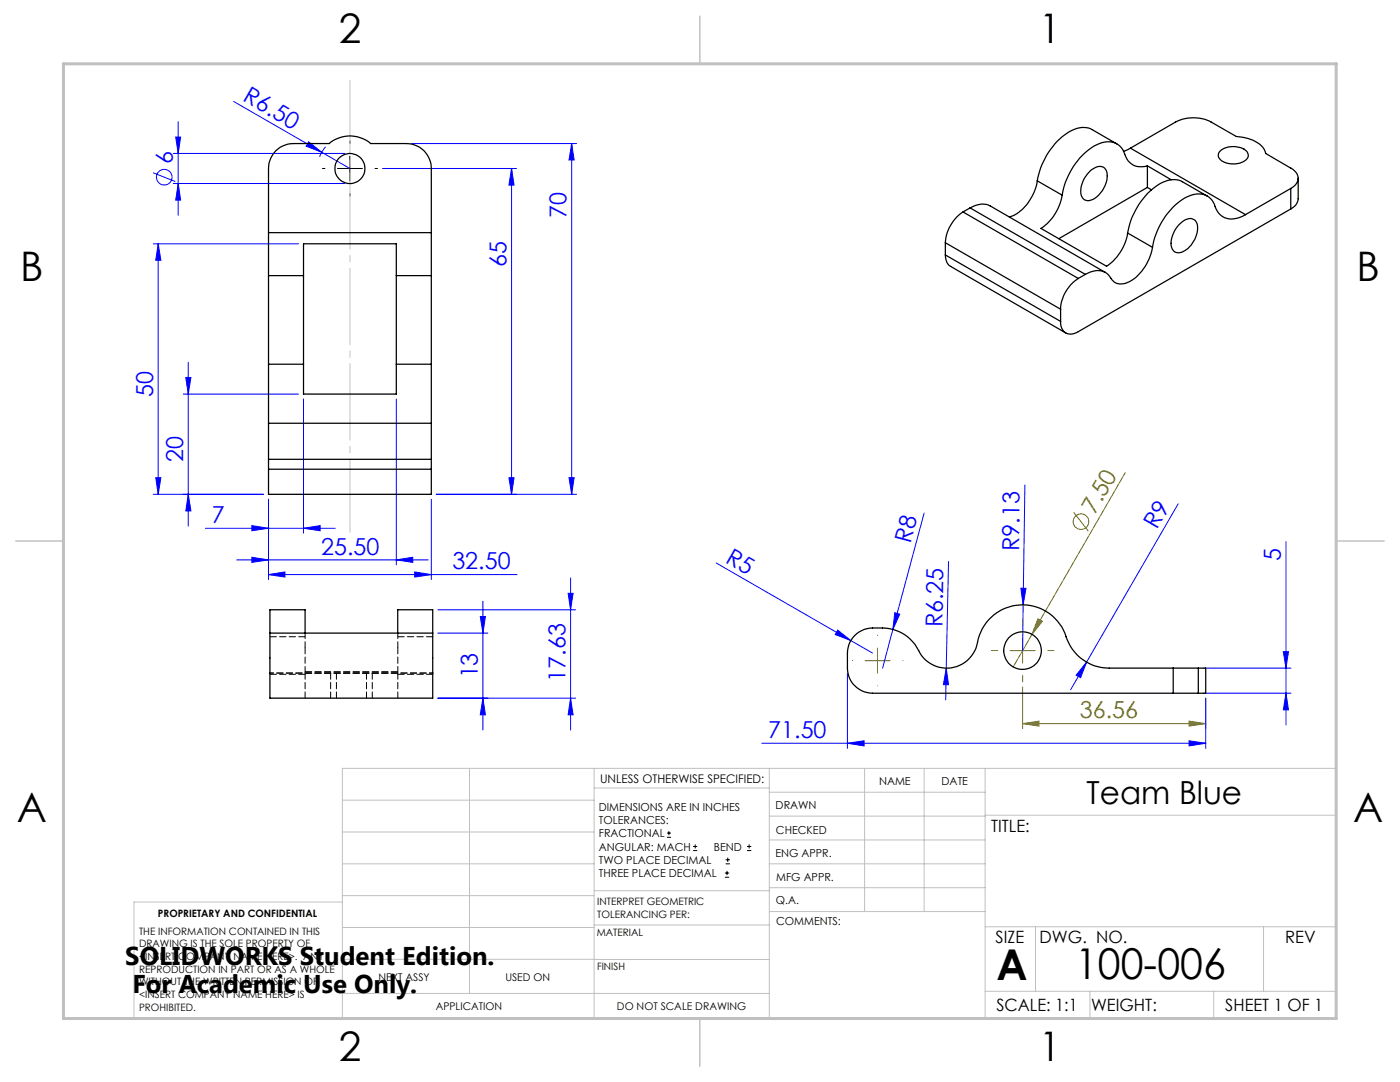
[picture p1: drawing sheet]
<svg xmlns="http://www.w3.org/2000/svg" width="279mm" height="216mm" viewBox="0 0 279 216" stroke-linecap="round" stroke-linejoin="round" font-family="sans-serif">
<g fill="none" stroke="#808000" stroke-width=".2">
<path d="M224.6 94.3l-18.6 32.3M214.2 102.2l3 3.8M172.6 131.8h5M175.1 129.3v5M201.6 129.8h5M204.1 137.1v8.3M204.1 127.3v5M206 126.6l-3.8 6.5M207.2 123.5l.8 .5-2 2.6zM240.6 139.3v6.1M204.1 144.4l3.3-.5v1zM204.1 144.4h36.5"/>
<path d="M237.3 143.9l3.3 .5-3.3 .5z"/>
<circle cx="215.7" cy="104.1" r="1.55"/>
</g>
<g fill="none" stroke="#00f" stroke-width=".2">
<path d="M30.6 34.5l4.4 1.7M34.6 30.6h34.2M34.6 36.6h34.2M35.1 27.3h1l-.5 3.3zM35.6 36.6l.5 3.3h-1zM35.6 24.3v18.7M46.6 20.2l23.2 13.4M61.6 28.3l2.6 2.1-3.1-1.2zM65 29.3l-.7 .9-.5 1.1M76.3 33.6h26.8M82.1 28.6h33M102.1 33.6l.5 3.3h-1z"/>
<path d="M102.1 33.6v65M114.1 28.6l.5 3.3h-1zM114.1 28.6v70M30.6 48.6h29M31.6 48.6v50M31.6 48.6l.5 3.3h-1zM36.6 78.6h23M37.1 75.3h1l-.5 3.3zM37.6 72.3v32.7M60.6 79.6v26.8M79.1 79.6v33.1M30.6 98.6h22"/>
<path d="M31.1 95.3h1l-.5 3.3zM37.6 98.6l.5 3.4h-1zM53.6 99.6v16M86.1 99.6v16M87.1 98.6h28M101.6 95.3h1l-.5 3.3zM113.6 95.3h1l-.5 3.3zM204.5 96.8l-.4 33M41 105.4h25.9M47.2 111.7h38.2M50.3 104.9l3.3 .5-3.3 .5zM50.3 111.2l3.3 .5-3.3 .5z"/>
<path d="M53.6 114.7l3.3-.6v1zM53.6 114.7h49.6M60.6 105.4l3.3-.5v1zM79.1 111.7l3.3-.5v1zM82.8 114.1l3.3 .6-3.3 .4zM96.4 120v25.7M113.4 118.4h1l-.5 3.3zM113.9 115.3v30.4M142.9 112.3l26.9 15.5M184.4 102.4l-6.2 23.2M189.3 112l-.5 21.3M203.7 117.4h1.1l-.6 3.3z"/>
<path d="M235.1 100.5l-21.4 37.1M256.6 108.1v36.6M87.4 121.7h27.5M87.4 139.3h27.5M87.4 126.3h10M95.8 123h1.1l-.5 3.3zM96.4 139.3l.5 3.3h-1.1zM113.9 139.3l.5 3.3h-1zM167.2 125.7l2.6 2.1-3.1-1.2zM169.1 134.3v15M169.8 127.8l4.3 2.5M178.2 125.6l-2.1 7.7"/>
<path d="M178.6 122.3l1 .3-1.4 3zM188.8 133.3l.5 3.3h-1zM188.8 133.3l-.1 6.4M216.9 132.1l-1.2 3.1-.9-.5zM240.1 138.3h17.5M240.1 133.3h17.5M240.6 139.3v10M256.1 130h1l-.5 3.3zM256.6 138.3l.5 3.3h-1zM152 148.3h88.6M169.1 148.3l3.3-.5v1zM237.3 147.8l3.3 .5-3.3 .5z"/>
<circle cx="32.8" cy="35.4" r="1.56"/>
</g>
<g fill="none" stroke="#000" stroke-width=".2">
<path d="M67.3 33.6h5M69.8 31.2v4.9M133.1 167.1h.8M133.1 166.2h.8M133.5 165.8v.9M138.3 169.7h.8M138.3 168.9h.8M138.7 168.5v.8M144.7 175h.8M144.7 174.2h.8M144.8 172.4h.9M144.8 171.6h.9"/>
<path d="M145.1 173.8v.8M145.2 171.1v.9M149.1 169.7h.8M149.1 168.9h.8M149.5 168.5v.8"/>
</g>
<path d="M64.8 33.6h-.5M69.8 28.6v-.5M69.8 38.6v.5M74.8 33.6h.5" fill="none" stroke="#000" stroke-width=".2" stroke-dasharray="15.2 1.3 1.3 1.3"/>
<path d="M170.2 131.8h-.1M175.2 126.8h.1M175.2 136.8v.1M180.2 131.8h.1M199.1 129.8h-1.3M204.1 124.8v-1.2M204.1 134.8v1.3M209.1 129.8h1.2" fill="none" stroke="#808000" stroke-width=".2" stroke-dasharray="15.2 1.3 1.3 1.3"/>
<path d="M69.8 106.2v-90.1" fill="none" stroke="#c0c0c0" stroke-width=".2" stroke-dasharray="15.2 1.3 1.3 1.3" stroke-dashoffset=".6"/>
<g fill="none" stroke="#c0c0c0" stroke-width=".2">
<path d="M68.3 159.7h50.3M93.7 153.3v44.9M118.6 153.3v49.9M118.6 157.2h34.9M153.5 153.3v49.9M153.5 158.1h43.1M172.5 153.3v28.6M184.4 153.3v28.6M196.6 153.3v49.9M68.3 180h-41.6v23.2h240v-49.9h-198.4v49.9M68.3 178.7h50.3M68.3 172.4h50.3"/>
<path d="M68.3 166h50.3M118.6 177.7h35M153.5 167.6h43.1M153.5 162.8h43.1M153.5 172.4h43.1M153.5 177.1h43.1M196.6 162.7h70.1M68.3 198.2h85.2M68.3 191.4l85.2 .1M68.3 185.1h50.3M118.6 184.6h35M153.6 181.9h43"/>
<path d="M196.6 197.8h70.1M196.6 184.9h70.1M206.7 184.9v12.9M217.5 197.8v5.4M242.2 197.8v5.4M252.2 184.9v12.9"/>
</g>
<path d="M139.7 3.2v9.5M3.1 107.9h9.6M266.7 107.9h9.5M139.7 203.2v9.6" fill="none" stroke="#c0c0c0" stroke-width=".3"/>
<path d="M12.7 12.7h254v190.5h-254z" fill="none" stroke="#c0c0c0" stroke-width=".6"/>
<g fill="#808000">
<path d="M207.2 123.5l.8 .5-2 2.6z"/>
<path d="M237.3 143.9l3.3 .5-3.3 .5zM204.1 144.4l3.3-.5v1z"/>
</g>
<g fill="#00f">
<path d="M167.2 125.7l2.6 2.1-3.1-1.2z"/>
<path d="M61.6 28.3l2.6 2.1-3.1-1.2z"/>
<path d="M216.9 132.1l-1.2 3.1-.9-.5z"/>
<path d="M178.6 122.3l1 .3-1.4 3z"/>
<path d="M203.7 117.4h1.1l-.6 3.3z"/>
<path d="M188.8 133.3l.5 3.3h-1z"/>
<path d="M237.3 147.8l3.3 .5-3.3 .5zM169.1 148.3l3.3-.5v1zM82.8 114.1l3.3 .6-3.3 .4zM53.6 114.7l3.3-.6v1z"/>
<path d="M50.3 104.9l3.3 .5-3.3 .5zM60.6 105.4l3.3-.5v1zM50.3 111.2l3.3 .5-3.3 .5zM79.1 111.7l3.3-.5v1z"/>
<path d="M256.6 138.3l.5 3.3h-1zM256.1 130h1l-.5 3.3zM113.6 95.3h1l-.5 3.3zM114.1 28.6l.5 3.3h-1zM101.6 95.3h1l-.5 3.3zM102.1 33.6l.5 3.3h-1zM37.6 98.6l.5 3.4h-1zM37.1 75.3h1l-.5 3.3zM31.1 95.3h1l-.5 3.3zM31.6 48.6l.5 3.3h-1z"/>
<path d="M35.1 27.3h1l-.5 3.3zM35.6 36.6l.5 3.3h-1zM113.4 118.4h1l-.5 3.3zM113.9 139.3l.5 3.3h-1zM95.8 123h1.1l-.5 3.3zM96.4 139.3l.5 3.3h-1.1z"/>
</g>
<g fill="none" stroke="#000" stroke-width=".25">
<path d="M207 36.1a9 9 0 0 1-5.6 7.2M207 36.1l5 2.8M212 38.9a10.1 10.1 0 0 1-4.2 6.7l13 7.5a9.8 9.8 0 0 0 4.2-6.6M217.6 34.1a2.4 2.4 0 0 1 2.7-.7 3.1 3.1 0 0 1 .2 3.7 4.4 4.4 0 0 1-3.5 2.9 1.87 1.87 0 0 1-1.3-2.4 6 6 0 0 1 1.9-3.5zM222.9 28.7l-5-2.8a5 5 0 0 0-5.4 1 14.6 14.6 0 0 0-5.5 9.2M225.6 29.6l-1.4 .6M225.6 29.6l9-5.3a7.8 7.8 0 0 1 7.1 0l5 2.9a6.7 6.7 0 0 1 5.7 2.8l.2 .6 5 2.9a2.13 2.13 0 0 1 1.5 2.1 2.13 2.13 0 0 1-1.5 2M225.6 29.6l23 13.2M229 33.1a3.5 3.5 0 0 1-4.7-2.8 3.5 3.5 0 0 0-4.9-1.7 13.7 13.7 0 0 0-7.4 10.3M229 33.1v4.3M229 37.4l-17.7 10.2M229 33.1l4.8 2.8"/>
<path d="M229 37.4l.8 .5M240.9 39.1l-4.9-2.8a5 5 0 0 0-5.5 1 15 15 0 0 0-5.5 9.2M243.4 30.2a4.2 4.2 0 0 1 5.5 .1 1.28 1.28 0 0 1-.8 2 4.2 4.2 0 0 1-4.8-.7l-.2-.7zM257.6 37.6l-9 5.2M257.6 37.6v4.1M259.1 35.6l-.1 4.4-.4 .9-1 .8M53.6 55v17.7M53.6 46.4v8.6M53.6 46.4v-12.8a4.9 4.9 0 0 1 5-5h7.1a6.4 6.4 0 0 1 8.3 0h7.1a4.9 4.9 0 0 1 5 5v12.8M53.6 55h7M53.6 46.4h32.5M60.6 55v17.7"/>
<path d="M60.6 55v-6.4h18.5v6.4M79.1 55v17.7M79.1 55h7M86.1 55v17.7M86.1 46.4v8.6M188.7 50.9l.2 1.2 .5 .9 23.3 13.4M188.7 48.4l23 13.3M188.7 48.4v2.5M188.7 50.9l23 13.2M192.2 42.3a8 8 0 0 0-3.5 6.1M192.2 42.3l23 13.3M193.6 41.5a3.9 3.9 0 0 1 4-.4l23 13.3"/>
<path d="M193.6 41.5l23 13.3M193.6 41.5l-1.4 .8M215.2 55.6a7.8 7.8 0 0 0-3.5 6.1M216.6 54.8l-1.4 .8M225 46.5l5 2.9M230 49.4a9.6 9.6 0 0 1-5 7 2.52 2.52 0 0 1-3.6-1.3 3.1 3.1 0 0 0-3.8-.8l-1 .5M235.2 45a2.71 2.71 0 0 1 3-1.2 2.49 2.49 0 0 1 .6 3.1 4.9 4.9 0 0 1-3.6 3.5 1.77 1.77 0 0 1-1.5-2.2 6.5 6.5 0 0 1 1.5-3.2zM248.6 42.8a4 4 0 0 1-5.5-.4l-.2-.3a5.2 5.2 0 0 0-1.9-3 5.2 5.2 0 0 0-5.6 1.1 14.7 14.7 0 0 0-5.4 9.2M257.6 41.7l-42.4 24.5a2.15 2.15 0 0 1-2.5 .2 2.15 2.15 0 0 1-1-2.3M53.6 72.7v11.8M53.6 72.7h7M60.6 72.7v5.9h18.5v-5.9"/>
<path d="M79.1 72.7h7M86.1 72.7v11.8M211.7 61.7v2.4M53.6 84.5v7.2M53.6 93.6v5h32.5v-5M53.6 84.5h32.5M53.6 91.7h32.5M53.6 93.6h32.5M53.6 91.7v1.9M86.1 84.5v7.2M86.1 91.7v1.9M53.9 126.3v13h32.5v-13"/>
<path d="M53.9 126.3v-4.6h7v4.6M53.9 126.3h32.5M79.4 126.3v-4.6h7v4.6M234.1 133.3h5M234.1 138.3h5M234.1 133.3h-12.7a9.1 9.1 0 0 1-8.9-6.9 9.2 9.2 0 0 0-9.7-5.6 9.2 9.2 0 0 0-7.9 8 6.3 6.3 0 0 1-5.8 4.5 6.3 6.3 0 0 1-6.1-4.1 8 8 0 0 0-6.9-3.9 7.4 7.4 0 0 0-4.1 .5 5 5 0 0 0-2.9 4.5v3a5.1 5.1 0 0 0 5 5h60M234.1 133.3v5M239.1 133.3h1.5v5h-1.5M239.1 133.3v5"/>
<circle cx="69.8" cy="33.6" r="3"/>
<circle cx="204.1" cy="129.8" r="3.8"/>
</g>
<g fill="none" stroke="#000" stroke-width=".2" stroke-dasharray="1.3 .6">
<path d="M53.9 134.6h7M60.9 129.2v5.1M60.9 134.3h18.5M60.9 134.3v5M60.9 127.1h-7M66 134.3v5M67.1 134.3v5M73.1 139.3v-5M74.3 134.3v5M79.4 134.3v-5.1M79.4 134.3v5M79.4 134h-18.5"/>
<path d="M79.4 134.6h7M86.4 127.1h-7"/>
</g>
<path d="M60.9 126.3v2.9M79.4 129.2v-2.9" fill="none" stroke="#000" stroke-width=".2" stroke-dasharray="1.3 .6" stroke-dashoffset=".2"/>
<path d="M53.9 134.3h32.5M86.4 134.3h-32.5" fill="none" stroke="#000" stroke-width=".2" stroke-dasharray="1.3 .6" stroke-dashoffset=".6"/>
<g font-size="8.5">
<text x="198.9" y="195.5">A</text>
<text x="214.5" y="195.4">100-006</text>
</g>
<g font-size="8.1">
<text x="67.6" y="8.6">2</text>
<text x="207.3" y="8.6">1</text>
<text x="4" y="56.2">B</text>
<text x="270.7" y="56.2">B</text>
<text x="3.3" y="164.1">A</text>
<text x="270" y="164.1">A</text>
<text x="67.6" y="211.8">2</text>
<text x="207.3" y="211.8">1</text>
</g>
<text font-size="6.3" x="216.9" y="160.5">Team Blue</text>
<g font-size="5.1">
<text x="25" y="192.5">SOLIDWORKS Student Edition.</text>
<text x="26.4" y="198.1">For Academic Use Only.</text>
</g>
<g font-size="4.7" fill="#00f">
<text x="48.3" y="20" transform="rotate(30 48.3 20)">R6.50</text>
<text x="34.5" y="32.8" transform="rotate(-90 34.5 32.8)">6</text>
<text x="113.1" y="43.4" transform="rotate(-90 113.1 43.4)">70</text>
<text x="101.1" y="53.3" transform="rotate(-90 101.1 53.3)">65</text>
<text x="30.6" y="79.1" transform="rotate(-90 30.6 79.1)">50</text>
<text x="36.6" y="92.1" transform="rotate(-90 36.6 92.1)">20</text>
<text x="42.3" y="104.4">7</text>
<text x="230.9" y="105.8" transform="rotate(-60 230.9 105.8)">R9</text>
<text x="64.1" y="110.7">25.50</text>
<text x="90.3" y="113.6">32.50</text>
<text x="144.6" y="112.1" transform="rotate(30 144.6 112.1)">R5</text>
<text x="181.7" y="108.6" transform="rotate(-75 181.7 108.6)">R8</text>
<text x="203.4" y="109.9" transform="rotate(-89 203.4 109.9)">R9.13</text>
<text x="255.6" y="112" transform="rotate(-90 255.6 112)">5</text>
<text x="188.1" y="125.2" transform="rotate(-89 188.1 125.2)">R6.25</text>
<text x="95.4" y="135.4" transform="rotate(-90 95.4 135.4)">13</text>
<text x="112.9" y="136" transform="rotate(-90 112.9 136)">17.63</text>
<text x="153.3" y="147.3">71.50</text>
</g>
<g font-size="4.7" fill="#808000">
<text x="218.5" y="102.7" transform="rotate(-60 218.5 102.7)">7.50</text>
<text x="215.5" y="143.4">36.56</text>
</g>
<g font-size="3.4">
<text x="197.8" y="166">TITLE:</text>
<text x="198.7" y="188.1">SIZE</text>
<text x="207.5" y="188.1">DWG. NO.</text>
<text x="256.5" y="188.2">REV</text>
<text x="198.8" y="201.7">SCALE: 1:1</text>
<text x="217.7" y="201.8">WEIGHT:</text>
<text x="244.5" y="201.7">SHEET 1 OF 1</text>
</g>
<text font-size="2.4" x="119.8" y="156.2">UNLESS OTHERWISE SPECIFIED:</text>
<g font-size="2.2">
<text x="119.5" y="161.8">DIMENSIONS ARE IN INCHES</text>
<text x="154.8" y="161.4">DRAWN</text>
<text x="175.4" y="156.6">NAME</text>
<text x="187.9" y="156.7">DATE</text>
<text x="119.5" y="164.4">TOLERANCES:</text>
<text x="119.5" y="167.1">FRACTIONAL</text>
<text x="154.9" y="166.3">CHECKED</text>
<text x="119.5" y="169.7">ANGULAR: MACH</text>
<text x="119.5" y="172.4">TWO PLACE DECIMAL</text>
<text x="142.5" y="169.7">BEND</text>
<text x="154.8" y="171">ENG APPR.</text>
<text x="119.5" y="175">THREE PLACE DECIMAL</text>
<text x="154.9" y="175.7">MFG APPR.</text>
<text x="154.9" y="180.4">Q.A.</text>
<text x="154.9" y="184.6">COMMENTS:</text>
</g>
<g font-size="2.1">
<text x="75.5" y="195.7">NEXT ASSY</text>
<text x="100.9" y="195.7">USED ON</text>
<text x="86.9" y="201.5">APPLICATION</text>
<text x="123.1" y="201.6">DO NOT SCALE DRAWING</text>
</g>
<g font-size="2">
<text x="31.5" y="182.9">PROPRIETARY AND CONFIDENTIAL</text>
<text x="119.2" y="180.6">INTERPRET GEOMETRIC</text>
<text x="119.2" y="183.1">TOLERANCING PER:</text>
<text x="27.8" y="186.5">THE INFORMATION CONTAINED IN THIS</text>
<text x="27.8" y="189">DRAWING IS THE SOLE PROPERTY OF</text>
<text x="27.8" y="191.6">&lt;INSERT COMPANY NAME HERE&gt;. ANY</text>
<text x="119.1" y="186.7">MATERIAL</text>
<text x="27.8" y="194.1">REPRODUCTION IN PART OR AS A WHOLE</text>
<text x="27.8" y="196.6">WITHOUT THE WRITTEN PERMISSION OF</text>
<text x="119.1" y="193.5">FINISH</text>
<text x="27.8" y="199.1">&lt;INSERT COMPANY NAME HERE&gt; IS</text>
<text x="27.8" y="201.7">PROHIBITED.</text>
</g>
</svg>
